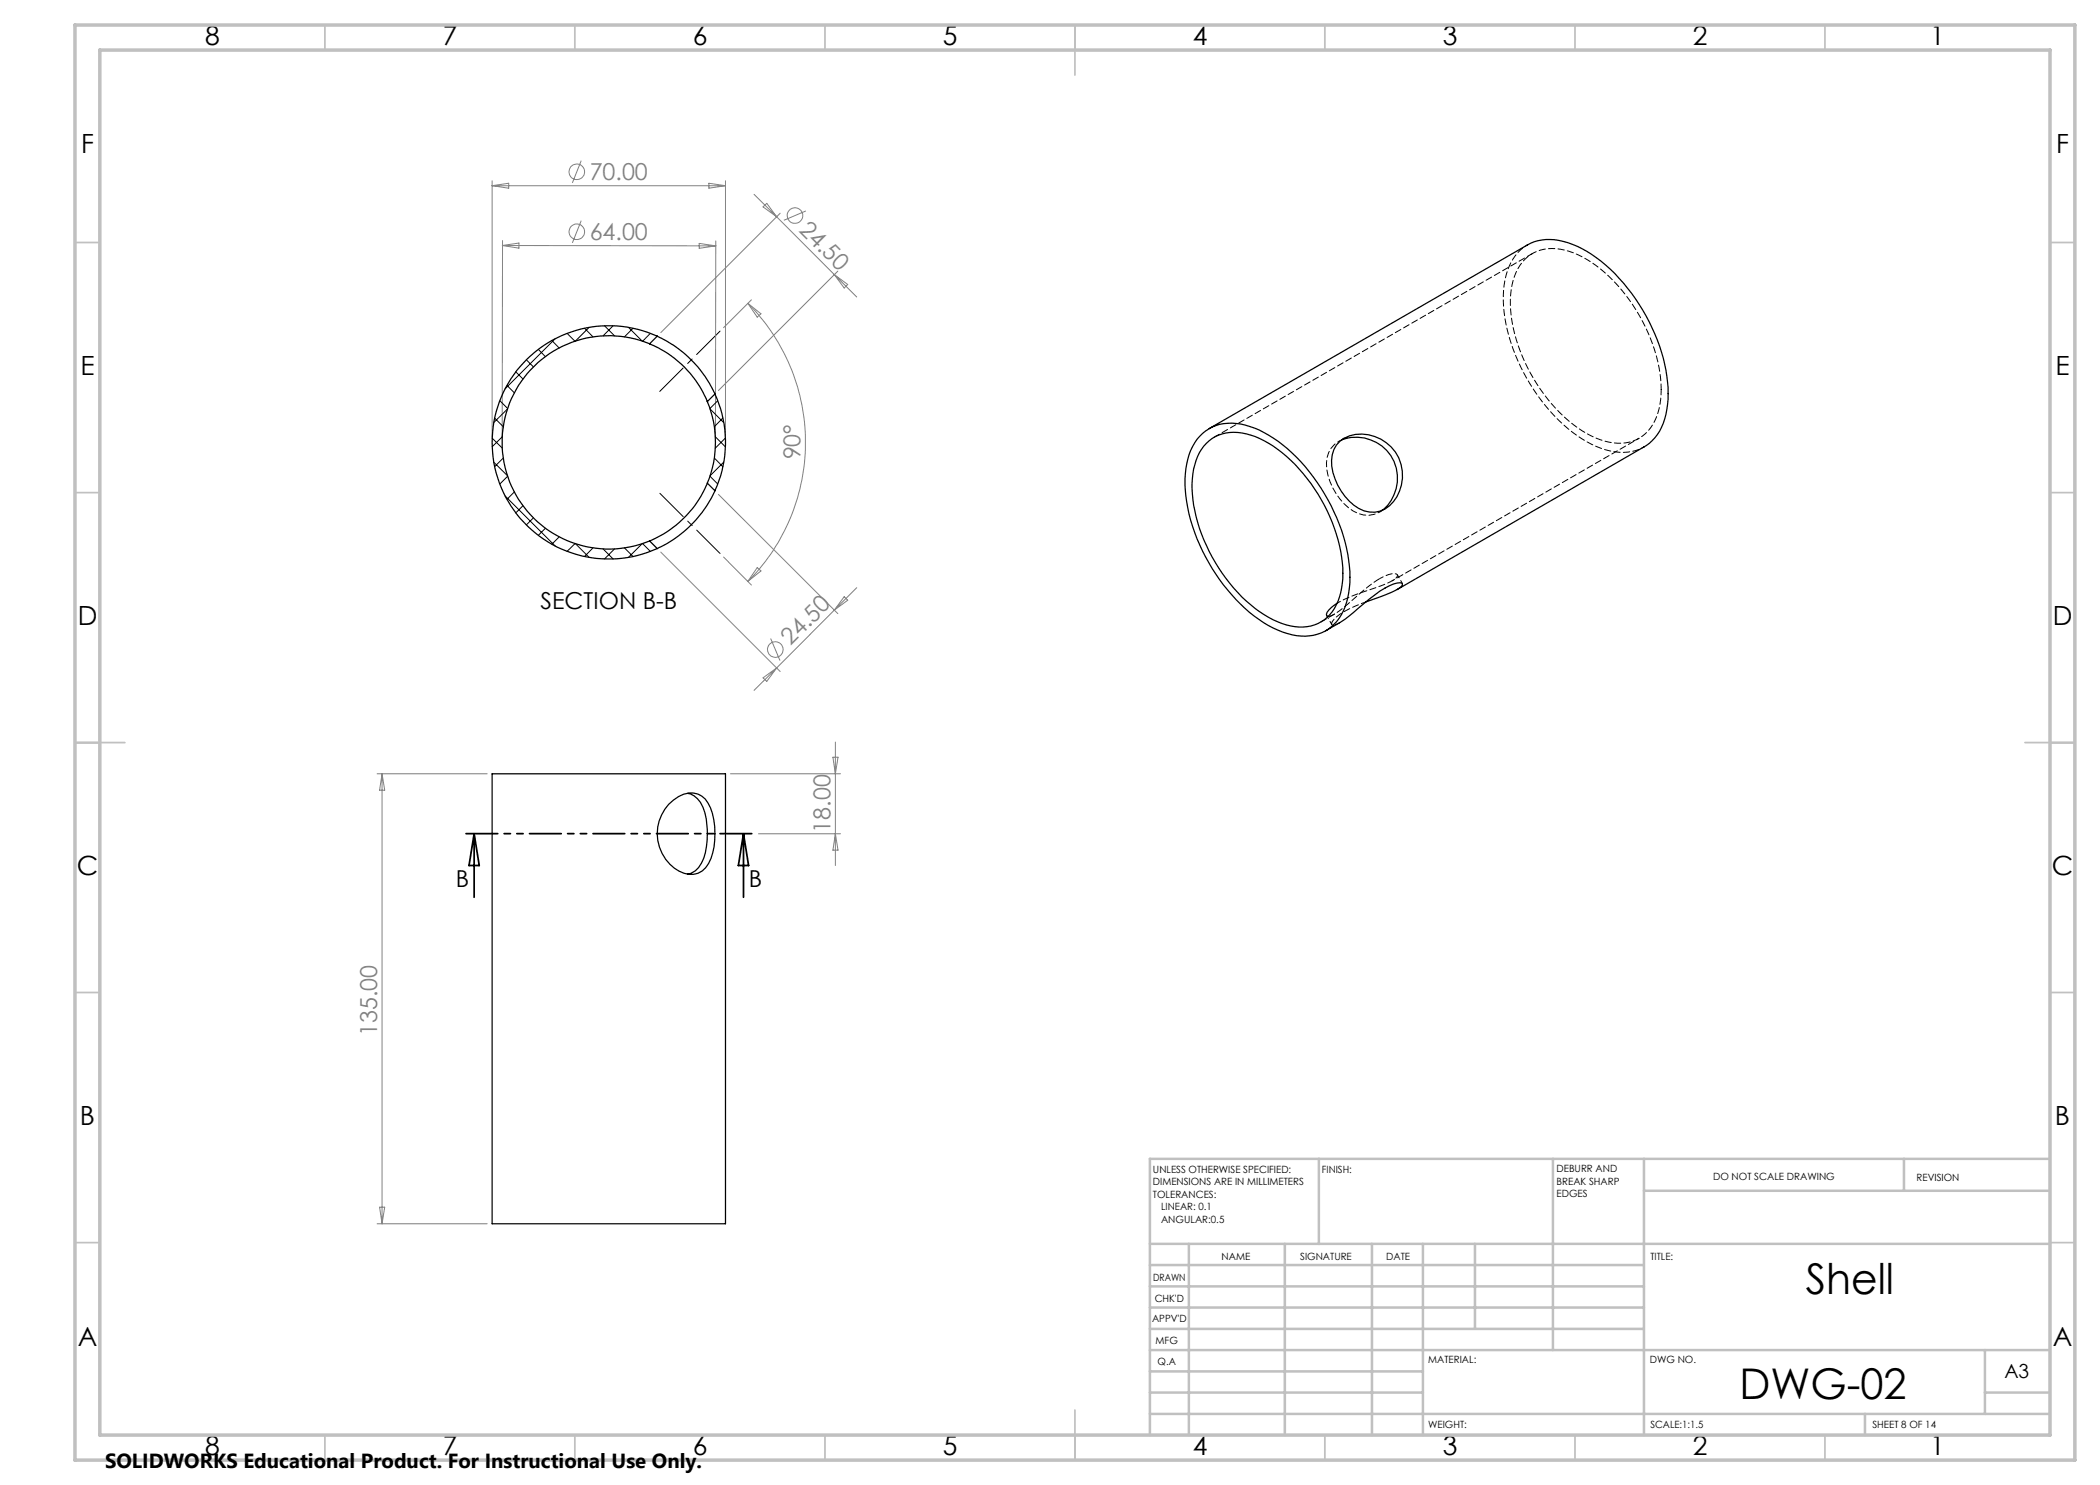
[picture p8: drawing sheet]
<svg xmlns="http://www.w3.org/2000/svg" width="420mm" height="297mm" viewBox="0 0 420 297" stroke-linecap="round" stroke-linejoin="round" font-family="sans-serif">
<g fill="none" stroke="#808080" stroke-width=".2">
<path d="M98.4 36.2v51.3M98.4 37.1h46.7M98.4 37.1l3.3-.4v.9zM116.2 32.1l-1.7 4.5M141.8 36.7l3.3 .4-3.3 .5zM145.1 36.2v51.3M150.8 38.9l4.5 4.5M100.5 49.1l42.7 .1M100.5 49.1l3.3-.5v1zM100.5 48.1l-.1 39.4M116.2 44.1l-1.7 4.5M139.8 48.7l3.4 .5-3.4 .5z"/>
<path d="M143.2 48.2l-.1 39.3M150.3 60l-5.6 5.5M152.6 41.4l.8-.7 1.9 2.7zM155.3 43.4l11.6 11.5M156 42.6l-23.8 23.9M161.2 42.2l-4.4 1.9M166.9 54.9l4.4 4.5M166.9 54.9l2.6 2-.7 .7zM167.6 54.2l-23.9 23.9M149.6 60.7a39.3 39.3 0 0 1 0 55.6M149.6 60.7l2.6 2.1-.8 .6zM143.7 98.9l23.9 23.8"/>
<path d="M132.2 110.4l23.8 23.9M144.7 111.4l5.6 5.6M151.4 113.5l.8 .7-2.6 2.1zM168.8 119.3l.7 .7-2.6 2zM171.3 117.5l-16 16.1M152.6 135.6l2.7-2-1.9 2.7zM154.1 127.7l1.9 4.4M155.3 133.6l-4.5 4.5M75.4 154.8h22M76.4 154.8v90M76.4 154.8l.5 3.2h-1zM146.1 154.8h22"/>
<path d="M166.6 151.4h1l-.5 3.4zM167.1 148.4v24.7M151.7 166.8h16.4M167.1 166.8l.5 3.2h-1zM75.4 244.8h22M75.9 241.4h1l-.5 3.4z"/>
<circle cx="115.3" cy="34.4" r="1.56"/>
<circle cx="115.4" cy="46.4" r="1.55"/>
<circle cx="159" cy="43.1" r="1.55"/>
<circle cx="155.1" cy="129.9" r="1.57"/>
</g>
<path d="M131.9 78.3l12.1-12.1M132 98.7l12 12" fill="none" stroke="#000" stroke-width=".2" stroke-dasharray="15.2 1.3 1.3 1.3" stroke-dashoffset="8.6"/>
<path d="M94.8 166.8l1 6.3h-2zM94.8 166.8v12.7M148.7 166.8v12.7M148.7 166.8l1 6.3h-2z" fill="none" stroke="#000" stroke-width=".35"/>
<path d="M150.7 166.7h-57.9" fill="none" stroke="#000" stroke-width=".35" stroke-dasharray="6.3 1.3 1.3 1.3 1.3 1.3" stroke-dashoffset="-.4"/>
<g fill="none" stroke="#c0c0c0" stroke-width=".35">
<path d="M65 5v5M115 5v5M165 5v5M215 5v10M265 5v5M315 5v5M365 5v5M15 48.5h5M410 48.5h5M15 98.5h5M410 98.5h5M15 148.5h10"/>
<path d="M405 148.5h10M15 198.5h5M410 198.5h5M15 248.5h5M410 248.5h5M65 287v5M115 287v5M165 287v5M215 282v10M265 287v5M315 287v5M365 287v5"/>
</g>
<g fill="none" stroke="#c0c0c0" stroke-width=".5">
<path d="M263.8 231.8v17M310.6 231.8v38.2M328.8 231.8v55.2M328.8 238.2h81.2M380.8 231.8v6.4M410 231.8h-180v55.2M230 248.8h180M230 257.3h98.8M230 253h98.8M237.8 248.8v38.2M257 248.8v38.2M274.4 248.8v38.2"/>
<path d="M284.6 248.8v38.2M295 248.8v17M230 265.8h98.8M230 261.5h98.8M230 278.5h54.6M230 274.3h54.6M230 270h180M397 278.5h13M397 270v12.8M230 282.8h180M373 282.8v4.2"/>
</g>
<path d="M15 5h400v287h-400zM20 10h390v277h-390z" fill="none" stroke="#c0c0c0" stroke-width=".7"/>
<g fill="none" stroke="#000" stroke-width=".25">
<path d="M129.9 68.8a21.4 21.4 0 0 1 11.6 11.5M129.9 68.8a21.3 21.3 0 0 0-29.5 19.7 21.3 21.3 0 0 0 29.5 19.7M131.4 67.2a23.6 23.6 0 0 1 11.6 11.6M131.4 67.2a23.3 23.3 0 0 0-33 21.3 23.3 23.3 0 0 0 33 21.2M131.4 67.2l-1.5 1.6M143 78.8a23.1 23.1 0 0 1 0 19.3M143 78.8l-1.5 1.5M141.5 96.6a21.4 21.4 0 0 1-11.6 11.6M141.5 80.3a21.3 21.3 0 0 1 0 16.3M141.5 96.6l1.5 1.5M143 98.1a23.6 23.6 0 0 1-11.6 11.6M239.9 87.3a8.7 8.7 0 0 1 9.1-2.3 25 25 0 0 1 12.1 8.3 37.2 37.2 0 0 1 8.9 21 14.8 14.8 0 0 1-2.7 10 8.9 8.9 0 0 1-9.8 2.4 26.5 26.5 0 0 1-12.8-9.7 35.6 35.6 0 0 1-7.7-21.1 12.9 12.9 0 0 1 2.9-8.6z"/>
<path d="M241.3 88.6a8.3 8.3 0 0 1 8.9-1.6 25.5 25.5 0 0 1 12 9.7 32.3 32.3 0 0 1 6.4 19 10.9 10.9 0 0 1-3.7 8.3 9.2 9.2 0 0 1-9.4 .4 28.8 28.8 0 0 1-13.1-13 29.2 29.2 0 0 1-3.9-15.7 11.2 11.2 0 0 1 2.8-7.1zM241.8 85.7l63.7-36.7a10 10 0 0 1 9-.1 29.7 29.7 0 0 1 13.3 12 33.7 33.7 0 0 1 5.8 18.9 12 12 0 0 1-3.8 8.9l-50.4 29.2M268 88.3a7.7 7.7 0 0 1 10.2 1.1 8.2 8.2 0 0 1-1.2 12.4 5.8 5.8 0 0 1-7.2-1.6 11.9 11.9 0 0 1-3.5-8.1 5.1 5.1 0 0 1 1.7-3.8zM268.4 87.9a8.2 8.2 0 0 1 10 3.7 8.2 8.2 0 0 1-2 10.5M129.9 108.2l1.5 1.5M267.4 120.7l-.5 .3a3 3 0 0 0-1.6 2.1l.3 .2M273.2 120.4a30.2 30.2 0 0 0 7-3l.3-.6a1.7 1.7 0 0 0-1.8 0 31.3 31.3 0 0 0-8 5.7l-1.7 1.4-3.9 2.2M98.4 154.8h46.7v90h-46.7zM137.5 158.7a4.6 4.6 0 0 1 3.5 3.8 17.7 17.7 0 0 1-.2 9.1 4.5 4.5 0 0 1-3.3 3.2M133.7 160.9a6.5 6.5 0 0 1 5-2.3 4.1 4.1 0 0 1 3.4 3 15.1 15.1 0 0 1-.4 11 4 4 0 0 1-5.9 1.6 8.6 8.6 0 0 1-2.1-13.3z"/>
</g>
<path d="M268.4 87.9a5.1 5.1 0 0 0-3.1 5.9 11.9 11.9 0 0 0 6.4 8.9 4.8 4.8 0 0 0 4.8-.7M273.2 120.4l-2.1 .8a10.1 10.1 0 0 0-4.6 3.1l-.1 .6a1.56 1.56 0 0 0 1.5-.4" fill="none" stroke="#000" stroke-width=".2" stroke-dasharray="1.3 .6" stroke-dashoffset=".3"/>
<path d="M305.5 49a10.3 10.3 0 0 0-4.7 8 31.8 31.8 0 0 0 5.3 19.9 31.4 31.4 0 0 0 13.2 12.4 10.5 10.5 0 0 0 9.5 .1M278.4 116.2l49.4-28.5" fill="none" stroke="#000" stroke-width=".2" stroke-dasharray="1.3 .6" stroke-dashoffset=".7"/>
<path d="M275.9 115.7a5.1 5.1 0 0 1 3.4-.9l.2 .2a1.78 1.78 0 0 1-1.4 1.4l-1.8 .7a48.4 48.4 0 0 0-8.9 3.6" fill="none" stroke="#000" stroke-width=".2" stroke-dasharray="1.3 .6" stroke-dashoffset=".5"/>
<path d="M265.6 123.3a8.1 8.1 0 0 0 4-2.5l4.1-3.5 2.2-1.6" fill="none" stroke="#000" stroke-width=".2" stroke-dasharray="1.3 .6" stroke-dashoffset="-.1"/>
<path d="M332.2 77.9a33.6 33.6 0 0 0-10.4-22.6 18.5 18.5 0 0 0-10.6-5.6 7.9 7.9 0 0 0-8.6 6.4 24.1 24.1 0 0 0 1.8 15.1 31.8 31.8 0 0 0 13.9 16 10 10 0 0 0 9.6 .4 10.2 10.2 0 0 0 4.3-8.7v-1" fill="none" stroke="#000" stroke-width=".2" stroke-dasharray="1.3 .6" stroke-dashoffset=".2"/>
<path d="M306.5 50.7l-63.7 36.7" fill="none" stroke="#000" stroke-width=".2" stroke-dasharray="1.3 .6" stroke-dashoffset=".1"/>
<path d="M264.2 124.4l2.7-1.6" fill="none" stroke="#000" stroke-width=".2" stroke-dasharray="1.3 .6"/>
<path d="M268.8 87.6l-1 .7M275.9 102.4l1.1-.6M280.5 116.7l-1-1.7M265.3 123.1l1.1 1.8" fill="none" stroke="#000" stroke-width=".2" stroke-dasharray="1.3 .6" stroke-dashoffset=".6"/>
<g fill="none" stroke="#000" stroke-width=".2">
<path d="M101.4 77.1l1.5 1.5M103.2 74.4l1.4 1.4M105.3 72l1.4 1.4M107.7 69.9l1.4 1.4M110.4 68.1l1.4 1.5M111.1 67.7l-10.1 10.1M113.4 66.7l1.6 1.6M116.9 65.6l1.7 1.8M117.8 65.5l-2.7 2.7M120.9 65.2l2 2M122.6 65.2l-2 2M125.7 65.5l2.7 2.7"/>
<path d="M126.6 65.6l-1.7 1.8M130.1 66.7l-1.6 1.6M98.4 87.6l2.1 2M98.7 92.4l2.8 2.7M98.9 83.6l1.7 1.7M100 80.1l1.5 1.6M100.5 87.3l-2.1 2.1M100.6 91.6l-1.7 1.7M101 99.2l10.1 10M101.5 81.8l-2.8 2.7M101.5 95.2l-1.5 1.6M102.9 98.4l-1.5 1.5"/>
<path d="M142 95.2l1.5 1.6M142 81.8l2.7 2.7M142.9 91.6l1.7 1.7M143.1 87.3l2 2.1M143.5 80.1l-1.5 1.6M144.6 83.6l-1.7 1.7M144.7 92.4l-2.7 2.7M145.1 87.6l-2 2M104.6 101.1l-1.4 1.5M106.7 103.6l-1.4 1.4M109.1 105.7l-1.4 1.4M111.8 107.4l-1.4 1.4"/>
<path d="M115 108.7l-1.6 1.6M115.1 108.7l2.7 2.8M118.6 109.6l-1.7 1.7M120.6 109.8l2 2M122.9 109.8l-2 2M124.9 109.6l1.7 1.7M128.4 108.7l-2.7 2.8M128.5 108.7l1.6 1.6"/>
</g>
<g font-size="8.5">
<text x="361.2" y="258.8">Shell</text>
<text x="347.9" y="279.7">DWG-02</text>
</g>
<g font-size="5.3">
<text x="41" y="8.9">8</text>
<text x="88.5" y="8.9">7</text>
<text x="138.5" y="8.9">6</text>
<text x="188.5" y="8.9">5</text>
<text x="238.5" y="8.9">4</text>
<text x="288.5" y="8.9">3</text>
<text x="338.5" y="8.9">2</text>
<text x="386" y="8.9">1</text>
<text x="16.2" y="30.7">F</text>
<text x="411.2" y="30.7">F</text>
<text x="16.1" y="74.9">E</text>
<text x="411.1" y="74.9">E</text>
<text x="15.5" y="124.9">D</text>
<text x="410.5" y="124.9">D</text>
<text x="15.4" y="174.9">C</text>
<text x="410.4" y="174.9">C</text>
<text x="16" y="224.9">B</text>
<text x="411" y="224.9">B</text>
<text x="15.5" y="269.2">A</text>
<text x="410.5" y="269.2">A</text>
<text x="41" y="290.9">8</text>
<text x="88.5" y="290.9">7</text>
<text x="138.5" y="290.9">6</text>
<text x="188.5" y="290.9">5</text>
<text x="238.5" y="290.9">4</text>
<text x="288.5" y="290.9">3</text>
<text x="338.5" y="290.9">2</text>
<text x="386" y="290.9">1</text>
</g>
<g font-size="4.7" fill="#808080">
<text x="117.9" y="36.1">70.00</text>
<text x="159.6" y="46.1" transform="rotate(45 159.6 46.1)">24.50</text>
<text x="117.9" y="48.1">64.00</text>
<text x="160.1" y="91.9" transform="rotate(-90 160.1 91.9)">90°</text>
<text x="158.1" y="129.3" transform="rotate(-45 158.1 129.3)">24.50</text>
<text x="166.1" y="166.5" transform="rotate(-90 166.1 166.5)">18.00</text>
<text x="75.4" y="207.2" transform="rotate(-90 75.4 207.2)">135.00</text>
</g>
<g font-size="4.7">
<text x="108.1" y="121.7">SECTION B-B</text>
<text x="91.2" y="177.4">B</text>
<text x="149.8" y="177.4">B</text>
</g>
<text font-size="4.1" x="21" y="293.7">SOLIDWORKS Educational Product. For Instructional Use Only.</text>
<text font-size="3.9" x="400.9" y="275.5">A3</text>
<g font-size="2">
<text x="230.6" y="234.6">UNLESS OTHERWISE SPECIFIED:</text>
<text x="230.6" y="237.1">DIMENSIONS ARE IN MILLIMETERS</text>
<text x="230.6" y="239.6">TOLERANCES:</text>
<text x="264.4" y="234.6">FINISH:</text>
<text x="311.3" y="234.5">DEBURR AND</text>
<text x="311.3" y="237">BREAK SHARP</text>
<text x="311.3" y="239.5">EDGES</text>
<text x="342.6" y="236">DO NOT SCALE DRAWING</text>
<text x="383.3" y="236.2">REVISION</text>
<text x="232.2" y="242.1">LINEAR: 0.1</text>
<text x="232.2" y="244.6">ANGULAR:0.5</text>
<text x="244.3" y="252">NAME</text>
<text x="260" y="251.9">SIGNATURE</text>
<text x="277.2" y="251.9">DATE</text>
<text x="330.1" y="251.9">TITLE:</text>
<text x="230.6" y="256.1">DRAWN</text>
<text x="230.9" y="260.3">CHK'D</text>
<text x="230.4" y="264.4">APPV'D</text>
<text x="231.1" y="268.8">MFG</text>
<text x="231.5" y="273">Q.A</text>
<text x="285.6" y="272.5">MATERIAL:</text>
<text x="330" y="272.5">DWG NO.</text>
<text x="285.6" y="285.5">WEIGHT:</text>
<text x="330.1" y="285.6">SCALE:1:1.5</text>
<text x="374.5" y="285.6">SHEET 8 OF 14</text>
</g>
</svg>
